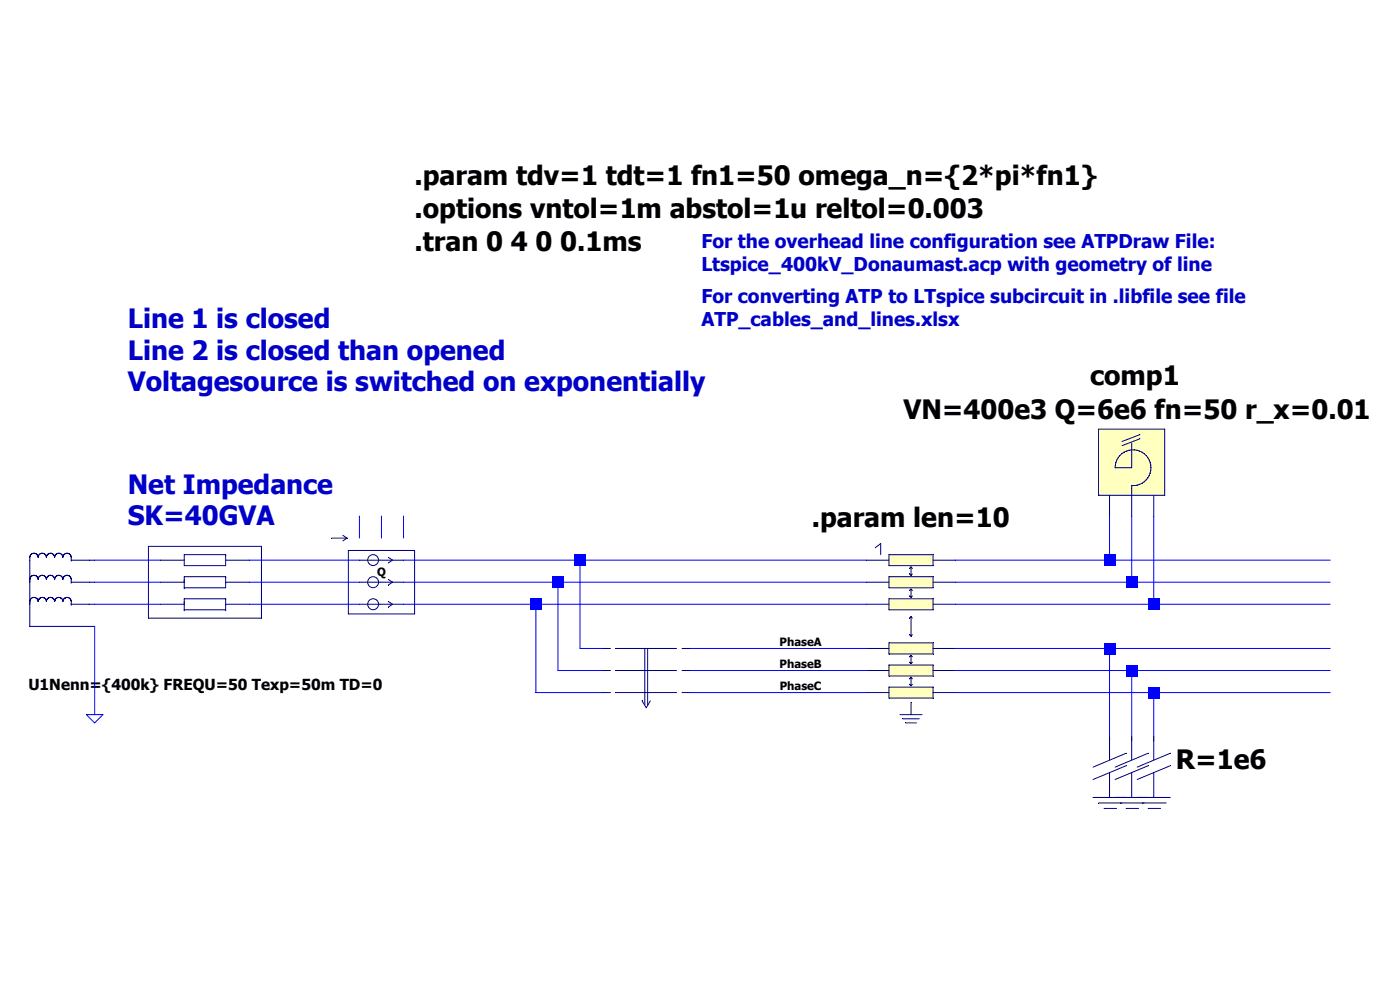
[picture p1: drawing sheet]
Version 4
SHEET 1 2148 680
WIRE -592 -48 -592 -64
WIRE -576 -48 -576 -64
WIRE -560 -48 -560 -64
WIRE -736 -32 -784 -32
WIRE -592 -32 -672 -32
WIRE -432 -32 -560 -32
WIRE -224 -32 -432 -32
WIRE -48 -32 -48 -64
WIRE -48 -32 -160 -32
WIRE 112 -32 -48 -32
WIRE -736 -16 -784 -16
WIRE -592 -16 -672 -16
WIRE -448 -16 -560 -16
WIRE -224 -16 -448 -16
WIRE -32 -16 -32 -64
WIRE -32 -16 -160 -16
WIRE 112 -16 -32 -16
WIRE -736 0 -784 0
WIRE -592 0 -672 0
WIRE -464 0 -560 0
WIRE -224 0 -464 0
WIRE -16 0 -16 -64
WIRE -16 0 -160 0
WIRE 112 0 -16 0
WIRE -432 32 -432 -32
WIRE -416 32 -432 32
WIRE -272 32 -352 32
WIRE -224 32 -272 32
WIRE -48 32 -160 32
WIRE 112 32 -48 32
WIRE -448 48 -448 -16
WIRE -416 48 -448 48
WIRE -272 48 -352 48
WIRE -224 48 -272 48
WIRE -32 48 -160 48
WIRE 112 48 -32 48
WIRE -464 64 -464 0
WIRE -416 64 -464 64
WIRE -272 64 -352 64
WIRE -224 64 -272 64
WIRE -16 64 -160 64
WIRE 112 64 -16 64
WIRE -784 80 -784 16
WIRE -48 96 -48 32
WIRE -32 96 -32 48
WIRE -16 96 -16 64
FLAG -784 80 0
FLAG -272 32 PhaseA
FLAG -272 48 PhaseB
FLAG -272 64 PhaseC
SYMBOL Lbatt -32 -96 R180
WINDOW 3 -174 46 Left 5
WINDOW 0 -35 71 Left 5
SYMATTR Value VN=400e3 Q=6e6 fn=50 r_x=0.01
SYMATTR InstName comp1
SYMATTR Value2 ""
SYMBOL line_2_coupled -192 16 R0
SYMATTR SpiceModel 400kV_Donaumast_alternative_with_coupled_R
SYMATTR Value length={len} cl=1 g=1e10 fn=50
SYMATTR Value2 ""
SYMATTR InstName Line
SYMBOL v_3phase -816 -32 R0
WINDOW 3 -16 90 Left 3
SYMATTR Value U1Nenn={400k} FREQU=50 Texp=50m TD=0
SYMATTR InstName Slack
SYMBOL qmeter_uvw -576 -32 R0
SYMATTR InstName Qmeter
SYMBOL impedance_sk -704 -32 R0
SYMATTR InstName netimpedanz
SYMBOL switcher_off -384 32 R0
SYMATTR InstName U1
SYMBOL isolator -32 112 R0
SYMATTR Value R=1e6
SYMATTR InstName U2
SYMBOL isolator -16 112 R0
SYMATTR Value R=1e6
SYMATTR InstName U3
SYMBOL isolator 0 112 R0
WINDOW 3 0 0 Left 5
SYMATTR Value R=1e6
SYMATTR InstName U4
TEXT -552 -264 Left 5 !.tran 0 4 0 0.1ms
TEXT -552 -288 Left 5 !.options vntol=1m abstol=1u reltol=0.003
TEXT -264 -64 Left 5 !.param len=10
TEXT -552 -312 Left 5 !.param tdv=1 tdt=1 fn1=50 omega_n={2*pi*fn1}
TEXT -760 -208 Left 5 ;Line 1 is closed \nLine 2 is closed than opened\nVoltagesource is switched on exponentially
TEXT -760 -88 Left 5 ;Net Impedance\nSK=40GVA
TEXT -344 -224 Left 4 ;For converting ATP to LTspice subcircuit in .libfile see file\nATP_cables_and_lines.xlsx
TEXT -344 -264 Left 4 ;For the overhead line configuration see ATPDraw File:\nLtspice_400kV_Donaumast.acp with geometry of line
